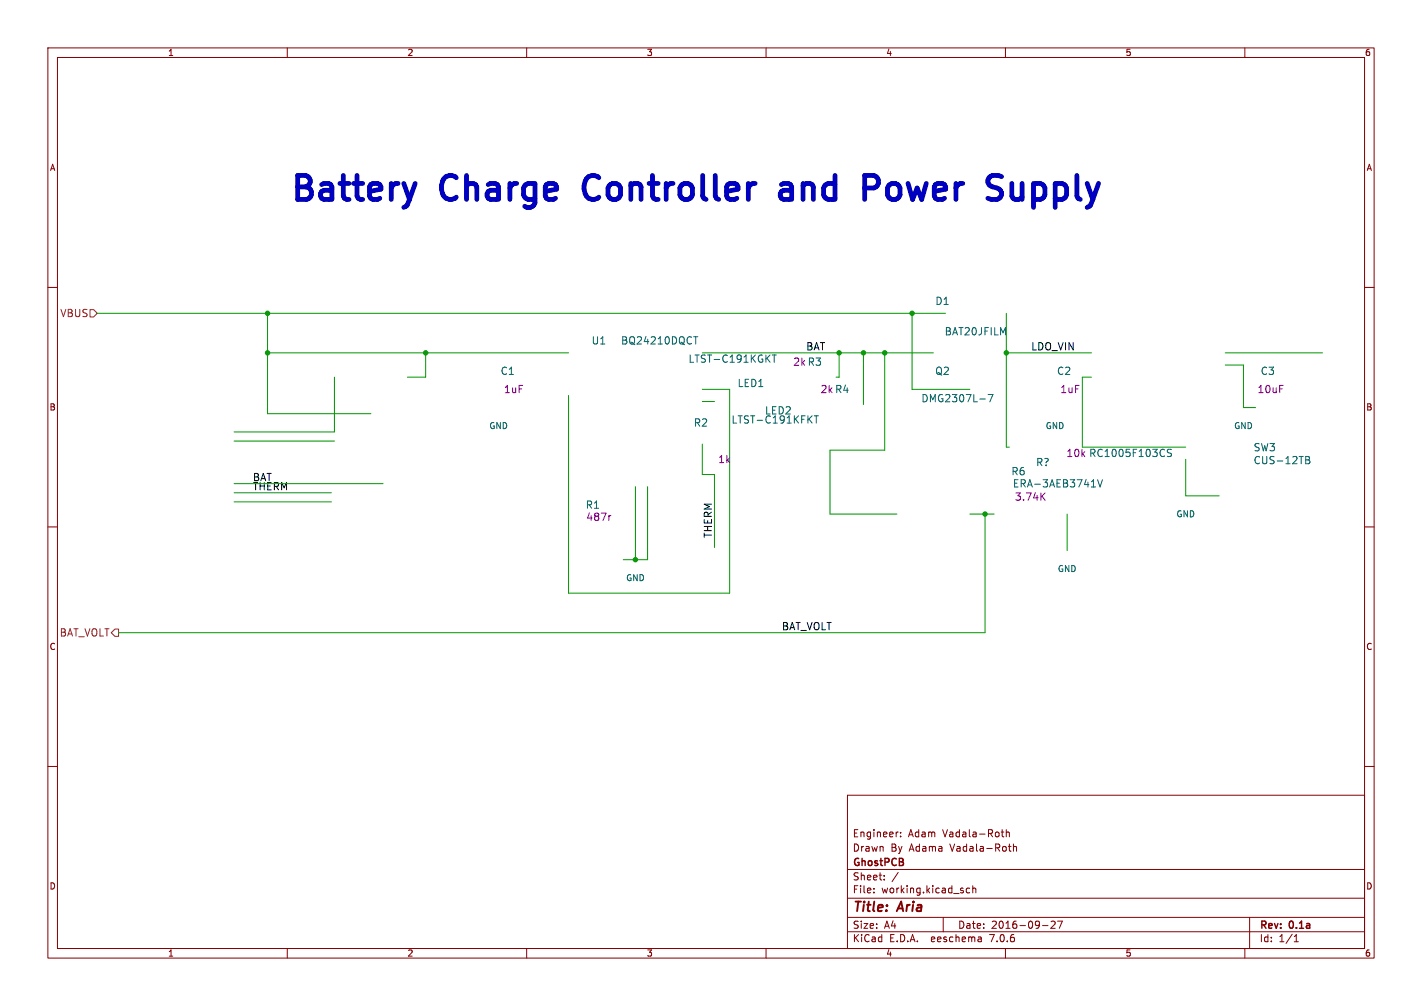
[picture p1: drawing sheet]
<svg xmlns="http://www.w3.org/2000/svg" width="297mm" height="210mm" viewBox="0 0 297 210" stroke-linecap="round" stroke-linejoin="round" font-family="sans-serif">
<g fill="none" stroke="#840000" stroke-width=".21">
<path d="M10 10h277v190h-277zM12 12h273v186h-273zM60 10v2M110 10v2M160 10v2M210 10v2M260 10v2M10 60h2M285 60h2M10 110h2M285 110h2M10 160h2"/>
<path d="M285 160h2M177 166h108v32h-108zM187.5 173.7h.1M188.1 174.6v.1M188.1 173.8v.1M209.1 173.7h.6M209.3 173.2v1.3l.4 .2M210.2 173.8l.2-.1 .3 .1 .1 .9M210.2 173.2v1.5M210.6 176.7h.6M210.8 177.5l.4 .2M211.7 176.8l.2-.1 .3 .1 .1 .9"/>
<path d="M211.7 176.2v1.5M60 198v2M110 198v2M160 198v2M177 194.5h108M177 191.5h108M177 187.5h108M177 181.5h108M182.5 186.3v.1M182.5 185.5v.1M184.7 183.6v.1M184.7 182.8v.1"/>
<path d="M187.6 182.1l-1.3 2M197 191.5v3M202.5 185.5l-.4-.1-.3 .3 .2 .6h.5M203.2 185.5l.2-.1 .3 .1 .1 .9M203.2 184.9v1.5M204.9 195.7l.1 .9M205 196.5l-.2 .1M205 196h-.2M210 198v2M217.7 193.2h1.2M219.5 192.4l.6-.1 .3 .4-.9 1.1h.9M220.9 192.3h1l-.7 1.5"/>
<path d="M260 198v2M261 191.5v6.5M270.3 196.6h.9M270.3 195.5l.4-.4v1.5"/>
</g>
<path d="M18.8 64.6h.8l.7 .8-.7 .8h-.8zM24 131.3h.8v1.5h-.8l-.8-.7z" fill="none" stroke="#725600" stroke-width=".21"/>
<path d="M86.7 38.3l-1.2 3.3M122.5 37.3a3.5 3.5 0 0 0 0 3.6M163.2 38.5l.5-.2h.9l.5 .2 .2 .5M165.3 39.5l-.4 .2h-1.2a.98 .98 0 0 0-.8 1 .98 .98 0 0 0 .8 .9h1.2l.4-.2M180.6 36.6h1.9a1.36 1.36 0 0 1 1 1.3 1.36 1.36 0 0 1-1 1.3h-1.9M211.3 38.3v2.6l.3 .5 .4 .2h.8" fill="none" stroke="#0000c2" stroke-width="1"/>
<g fill="none" stroke="#009600" stroke-width=".21">
<path d="M20.3 65.4h177.2M55.9 73.7h62.8M55.9 65.4v21h21.6M69.8 78.7v11.5h-20.9M88.9 73.7v5h-3.8M146.7 73.7h48.2M175.3 73.7v5h-.7M180.3 73.7v10.8M184.8 73.7v20.3h-11.4v13.3h13.9M190.5 65.4v15.9h12.1M210.2 65.4v27.9h.6M210.2 73.7h17.8"/>
<path d="M228 78.7h-1.9v14.6h21.5M255.9 73.7h20.3M255.9 76.2h3.8v8.9h2.6M48.9 92.1h20.9M146.7 81.3h5.7v42.5h-33.7v-41.2M146.7 92.7v6.4h2.5v15.2M146.7 83.8h2.5M247.6 95.9v7.6h7M48.9 101h31.1M48.9 104.8h20.3M48.9 102.9h20.3M132.7 101.6v15.2"/>
<path d="M135.3 101.6v15.2h-5.1M202.6 107.3h5M205.7 107.3v24.8h-180.9M222.9 107.3v7.6"/>
</g>
<path d="M144.9 70.3h.8M161.3 74.1h.8M161.7 74.1v1.5M170.1 86.8h.8M170.5 86.8v1.5M204.6 83.3h1.2M206.4 82.4h1l-.7 1.5M244.7 93.9l-.6-.1-.3 .3 .1 .3 .7 .3v.5l-.2 .1-.6-.1M272.7 95.3h.5l.3 .3-.3 .4 .3 .2 .1 .3-.3 .3h-.6zM272.7 96h.5M227.9 101.7h.9M229.3 100.1l.5 1.6 .5-1.6" fill="none" stroke="#006464" stroke-width=".21"/>
<path d="M127.6 107.6l-.3 .1M217.6 103.6l.7 .8M218.3 102.9l-.9 .9" fill="none" stroke="#840084" stroke-width=".21"/>
<g fill="#009600" stroke="#009600" stroke-width=".21">
<circle cx="180.3" cy="73.7" r=".46"/>
<circle cx="184.8" cy="73.7" r=".46"/>
<circle cx="175.3" cy="73.7" r=".46"/>
<circle cx="205.7" cy="107.3" r=".46"/>
<circle cx="210.2" cy="73.7" r=".46"/>
<circle cx="190.5" cy="65.4" r=".46"/>
<circle cx="132.7" cy="116.8" r=".46"/>
<circle cx="88.9" cy="73.7" r=".46"/>
<circle cx="55.9" cy="73.7" r=".46"/>
<circle cx="55.9" cy="65.4" r=".46"/>
</g>
<g font-size="7" fill="#0000c2">
<text x="60.3" y="42.3">Battery</text>
<text x="92.6" y="42.3">Charge</text>
<text x="124.4" y="42.3">Controller</text>
<text x="167.4" y="42.3">and</text>
<text x="186.8" y="42.3">Power</text>
<text x="214.7" y="42.3">Supply</text>
</g>
<g font-size="2.8" fill="#840000">
<text x="178" y="190.9">Title:</text>
<text x="187.7" y="190.9">Aria</text>
</g>
<g font-size="2.1" fill="#006464">
<text x="195.3" y="63.9">D1</text>
<text x="197.2" y="70.2">BAT20JFILM</text>
<text x="123.5" y="72.1">U1</text>
<text x="129.6" y="72.1">BQ24210DQCT</text>
<text x="143.7" y="75.9">LTST-C191KGKT</text>
<text x="104.5" y="78.5">C1</text>
<text x="154" y="81">LED1</text>
<text x="195.2" y="78.5">Q2</text>
<text x="220.7" y="78.5">C2</text>
<text x="263.2" y="78.5">C3</text>
<text x="144.8" y="89.3">R2</text>
<text x="152.7" y="88.6">LTST-C191KFKT</text>
<text x="159.7" y="86.7">LED2</text>
<text x="192.4" y="84.2">DMG2307L-7</text>
<text x="261.8" y="94.4">SW3</text>
<text x="211.2" y="99.4">R6</text>
<text x="211.5" y="102">ERA-3AEB3741V</text>
<text x="216.3" y="97.5">R?</text>
<text x="261.8" y="97.1">CUS-12TB</text>
</g>
<g font-size="2.1" fill="#725600">
<text x="12.5" y="66.4">VBUS</text>
<text x="12.4" y="133.1">BAT_VOLT</text>
</g>
<g font-size="2.1" fill="#840084">
<text x="165.6" y="76.6">2k R3</text>
<text x="105.2" y="82.3">1uF</text>
<text x="171.3" y="82.3">2k R4</text>
<text x="221.4" y="82.3">1uF</text>
<text x="262.6" y="82.3">10uF</text>
<text x="222.6" y="95.6">10k RC1005F103CS</text>
<text x="149.9" y="96.9">1k</text>
<text x="122.3" y="106.4">R1</text>
<text x="211.9" y="104.7">3.74K</text>
<text x="122.4" y="108.9">487r</text>
</g>
<g font-size="2.1" fill="#0f0f0f">
<text x="168.3" y="73.2">BAT</text>
<text x="215.3" y="73.2">LDO_VIN</text>
<text x="52.7" y="100.5">BAT</text>
<text x="52.7" y="102.5">THERM</text>
<text x="148.8" y="112.4" transform="rotate(-90 148.8 112.4)">THERM</text>
<text x="163.2" y="131.7">BAT_VOLT</text>
</g>
<g font-size="2.1" fill="#840000">
<text x="178" y="178">Drawn</text>
<text x="178" y="175">Engineer:</text>
<text x="186" y="178">By</text>
<text x="189.7" y="175">Adam</text>
<text x="190" y="178">Adama</text>
<text x="197" y="175">Vadala-Roth</text>
<text x="198.6" y="178">Vadala-Roth</text>
<text x="178" y="184">Sheet:</text>
<text x="178" y="181.2">GhostPCB</text>
<text x="178" y="186.7">File:</text>
<text x="184.1" y="186.7">working.kicad_sch</text>
<text x="178" y="196.9">KiCad</text>
<text x="178" y="194.1">Size:</text>
<text x="184.7" y="194.1">A4</text>
<text x="185.7" y="196.9">E.D.A.</text>
<text x="194.6" y="196.9">eeschema</text>
<text x="200" y="194.1">Date:</text>
<text x="207" y="196.9">7.0.6</text>
<text x="207" y="194.1">2016-09-27</text>
<text x="263" y="194.3">Rev:</text>
<text x="263" y="196.9">Id:</text>
<text x="267.1" y="196.9">1/1</text>
<text x="269.4" y="194.3">0.1a</text>
</g>
<g font-size="1.8" fill="#840000">
<text x="35" y="11.9">1</text>
<text x="85" y="11.9">2</text>
<text x="135" y="11.9">3</text>
<text x="185" y="11.9">4</text>
<text x="235" y="11.9">5</text>
<text x="285" y="11.9">6</text>
<text x="10.3" y="35.9">A</text>
<text x="285.3" y="35.9">A</text>
<text x="10.3" y="85.9">B</text>
<text x="285.3" y="85.9">B</text>
<text x="10.3" y="135.9">C</text>
<text x="285.3" y="135.9">C</text>
<text x="10.3" y="185.9">D</text>
<text x="285.3" y="185.9">D</text>
<text x="35" y="199.9">1</text>
<text x="85" y="199.9">2</text>
<text x="135" y="199.9">3</text>
<text x="185" y="199.9">4</text>
<text x="235" y="199.9">5</text>
<text x="285" y="199.9">6</text>
</g>
<g font-size="1.8" fill="#006464">
<text x="102.1" y="89.8">GND</text>
<text x="218.3" y="89.8">GND</text>
<text x="257.7" y="89.8">GND</text>
<text x="245.6" y="108.2">GND</text>
<text x="220.8" y="119.6">GND</text>
<text x="130.7" y="121.5">GND</text>
</g>
</svg>
